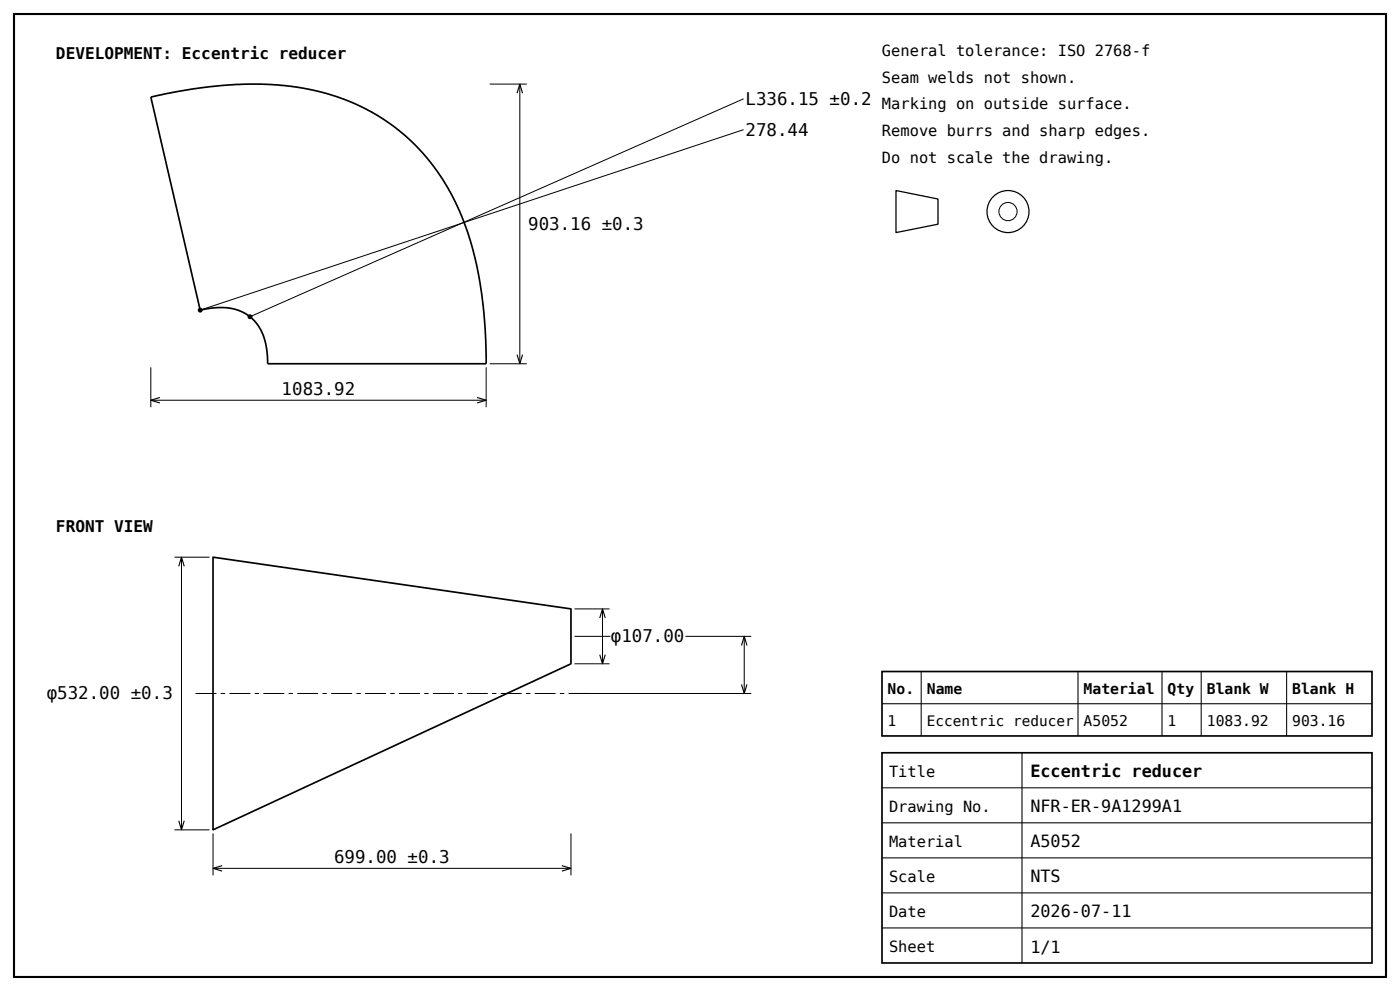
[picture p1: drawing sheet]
<svg xmlns="http://www.w3.org/2000/svg" width="513mm" height="363mm" viewBox="0 0 513 363" stroke-linecap="round" stroke-linejoin="round" font-family="sans-serif">
<path d="M5.1 5.1h503.1v352.8h-503.1z" fill="none" stroke="#000" stroke-width=".77" stroke-linecap="butt"/>
<path d="M328.5 69.8l15.4 3.1v9.2l-15.4 3.1z" fill="none" stroke="#000" stroke-width=".46"/>
<circle cx="369.6" cy="77.5" r="7.7" fill="none" stroke="#000" stroke-width=".45"/>
<g fill="none" stroke="#000" stroke-width=".37">
<path d="M179.5 30.8h13.6M190.6 30.8v102.4M55.3 134.5v14.7M178.2 134.5v14.7M179.5 133.2h13.6M55.3 146.6h122.9M64 204.1h12.8M66.5 204.1v99.9M210.6 223h12.9M210.6 233.1h13.2M220.9 223v20.2M251.3 233.1h24.1"/>
<path d="M272.9 233.1v20.9M210.6 243.2h12.9M210.6 254h64.8M64 304h12.8M78.1 305.3v15.4M78.1 318.1h131.2M209.3 305.3v15.4"/>
<circle cx="369.6" cy="77.5" r="3.3"/>
</g>
<path d="M55.3 35.6l14.5-2.9 12-1.4 12.6-.5 12.1 .8 10.9 2 6 1.8 4.5 1.6 8.5 4.1 8.8 5.8 7.5 6.7 6.5 7.6 3.3 4.8 2.6 4.5 4.7 10 3.3 10 2.8 12.8 1.7 13.6 .6 16.3h-80.1l-.3-5.4-1.4-5.2-2.2-3.9-2.7-2.8-3.7-2.1-4.4-1h-5l-5 .8zM78.1 204.1l131.2 18.9v20.2l-131.2 60.8zM323.4 246h179.6v23.6h-179.6zM323.4 275.7h179.6v77h-179.6z" fill="none" stroke="#000" stroke-width=".62" stroke-linecap="butt"/>
<path d="M323.4 257.8h179.6M337.7 246v23.6M395.2 246v23.6M426 246v23.6M440.4 246v23.6M471.7 246v23.6M374.7 275.7v77M323.4 288.6h179.6M323.4 301.4h179.6M323.4 314.2h179.6M323.4 327.1h179.6M323.4 339.9h179.6" fill="none" stroke="#000" stroke-width=".39"/>
<path d="M71.7 254h144.1" fill="none" stroke="#000" stroke-width=".37" stroke-dasharray="7.7 1.6 1.6 1.6" stroke-linecap="butt"/>
<path d="M189.6 34.1l1-3.3 1 3.3M189.6 129.9l1 3.3 1-3.3M58.6 145.6l-3.3 1 3.3 1M174.9 145.6l3.3 1-3.3 1M65.5 207.4l1-3.3 1 3.3M219.9 226.4l1-3.4 1 3.4M219.9 239.8l1 3.4 1-3.4M271.9 236.4l1-3.3 1 3.3M271.9 250.7l1 3.3 1-3.3M65.5 300.6l1 3.4 1-3.4M81.4 317.1l-3.3 1 3.3 1M206 317.1l3.3 1-3.3 1" fill="none" stroke="#000" stroke-width=".41"/>
<path d="M91.7 116l180.9-79.8zM73.4 113.6l199.2-66.1z" fill="#000" stroke="#000" stroke-width=".37"/>
<g fill="#000">
<circle cx="73.4" cy="113.6" r=".9"/>
<circle cx="91.7" cy="116" r=".9"/>
</g>
<g font-size="6.4">
<text x="273.3" y="38.5">L336.15 ±0.2</text>
<text x="273.3" y="49.8">278.44</text>
<text x="193.6" y="84.1">903.16 ±0.3</text>
<text x="103.3" y="144.5">1083.92</text>
<text x="224" y="235.2">φ107.00</text>
<text x="17.1" y="256.1">φ532.00 ±0.3</text>
<text x="122.5" y="316">699.00 ±0.3</text>
</g>
<g font-size="6.2">
<text x="377.8" y="284.7">Eccentric reducer</text>
<text x="377.8" y="297.6">NFR-ER-9A1299A1</text>
<text x="377.8" y="310.4">A5052</text>
<text x="377.8" y="323.2">NTS</text>
<text x="377.8" y="336.1">2026-07-11</text>
<text x="377.8" y="348.9">1/1</text>
</g>
<g font-size="5.9">
<text x="20.5" y="21.6">DEVELOPMENT: Eccentric reducer</text>
<text x="20.5" y="194.8">FRONT VIEW</text>
</g>
<g font-size="5.6">
<text x="323.4" y="20.5">General tolerance: ISO 2768-f</text>
<text x="323.4" y="30.3">Seam welds not shown.</text>
<text x="323.4" y="40">Marking on outside surface.</text>
<text x="323.4" y="49.8">Remove burrs and sharp edges.</text>
<text x="323.4" y="59.5">Do not scale the drawing.</text>
<text x="325.9" y="284.5">Title</text>
<text x="325.9" y="297.3">Drawing No.</text>
<text x="325.9" y="310.1">Material</text>
<text x="325.9" y="323">Scale</text>
<text x="325.9" y="335.8">Date</text>
<text x="325.9" y="348.6">Sheet</text>
</g>
<g font-size="5.4">
<text x="325.4" y="254.2">No.</text>
<text x="339.8" y="254.2">Name</text>
<text x="397.3" y="254.2">Material</text>
<text x="428.1" y="254.2">Qty</text>
<text x="442.5" y="254.2">Blank W</text>
<text x="473.8" y="254.2">Blank H</text>
<text x="325.4" y="266">1</text>
<text x="397.3" y="266">A5052</text>
<text x="428.1" y="266">1</text>
<text x="442.5" y="266">1083.92</text>
<text x="473.8" y="266">903.16</text>
</g>
<text font-size="5.3" x="339.8" y="266">Eccentric reducer</text>
</svg>
